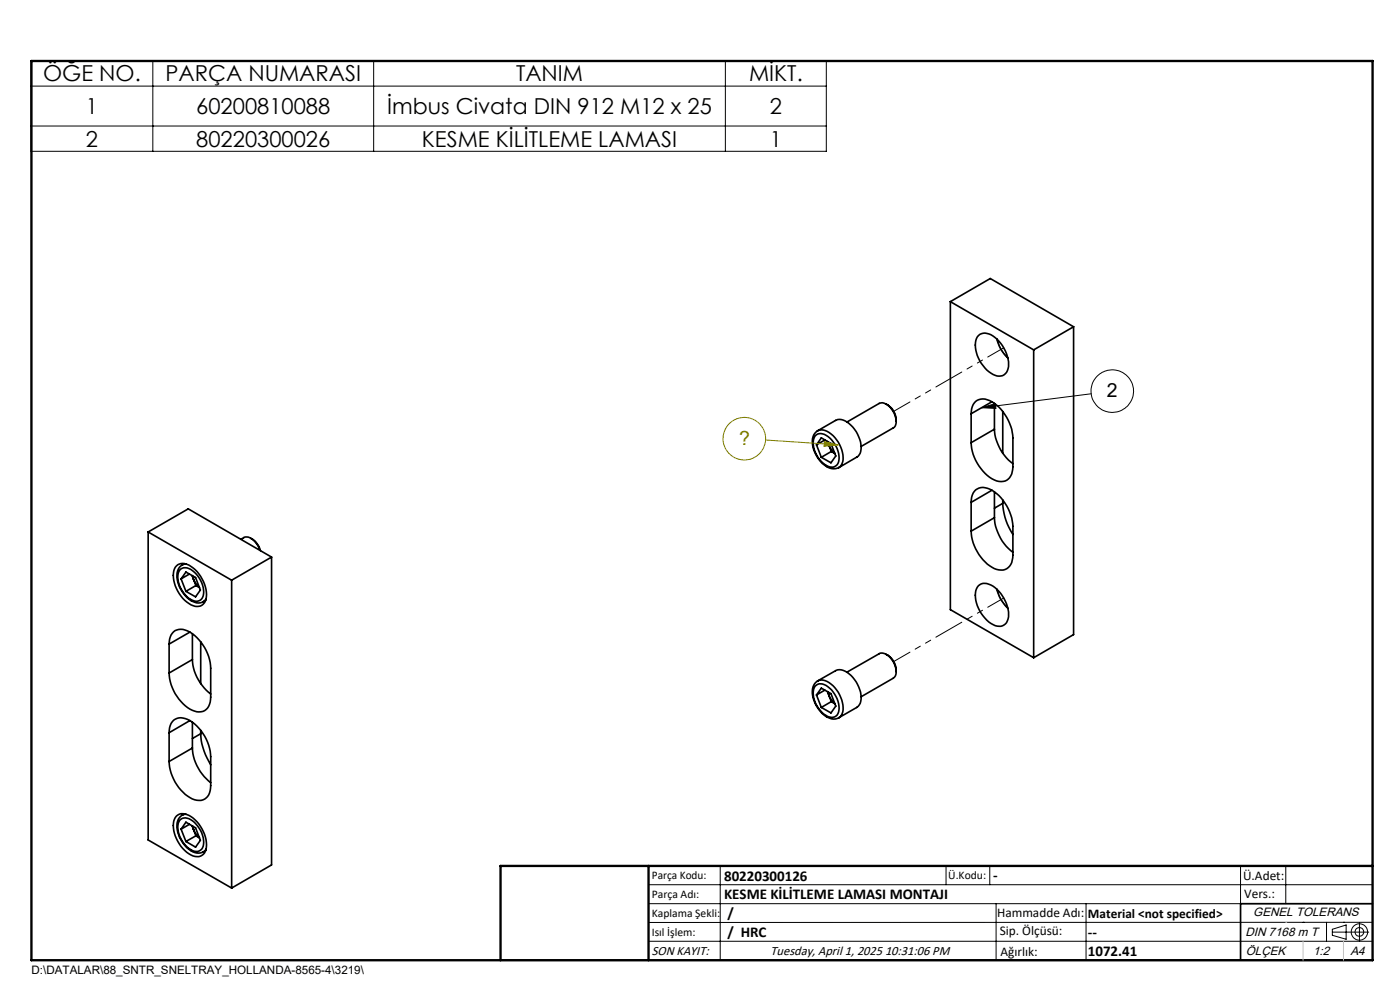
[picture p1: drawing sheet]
<svg xmlns="http://www.w3.org/2000/svg" width="297mm" height="210mm" viewBox="0 0 297 210" stroke-linecap="round" stroke-linejoin="round" font-family="sans-serif">
<g fill="none" stroke="#000" stroke-width=".35">
<path d="M201.6 64v65.3l17.7 10.2M201.6 64l17.7 10.2M201.6 64l8.5-4.9 17.7 10.2M207.6 71.2a2.52 2.52 0 0 1 3.5 .4 7.4 7.4 0 0 1 2.8 6.6 1.99 1.99 0 0 1-3.2 1.2 7.4 7.4 0 0 1-3.7-7.2zM211.5 71.9a8 8 0 0 0 2.3 4.1M219.3 74.2v65.3M227.8 69.3v65.3l-8.5 4.9M227.8 69.3l-8.5 4.9M172.9 92.5a1.92 1.92 0 0 1 2.7 .1 5.4 5.4 0 0 1 2.2 5.7 1.64 1.64 0 0 1-2.5 .4 5.5 5.5 0 0 1-2.5-5.9zM173.2 94.4l1-1.5 2.1 1.2 1 2.6-1 1.5-2.1-1.2M173.2 94.4l1 2.6M173.4 91.4a3.1 3.1 0 0 0-.9 3.6 6 6 0 0 0 4 4.4h.8l.6-.2"/>
<path d="M173.4 91.4l3.9-2.2a2.74 2.74 0 0 1 3.3 1 6.3 6.3 0 0 1 1.9 5.9l-.7 .9-3.9 2.2M173.4 91.4a2.58 2.58 0 0 1 2.9 .7 6.4 6.4 0 0 1 2.3 6.2l-.7 .9M175 93.3l-1.8 1.1M175.5 93.7l.4 .7M175.6 93.7l.3 .7M175.9 94.4l.6 1.2 .6 .6M175.9 94.4l.5 1.4M176.4 95.8l-2.2 1.2M176.4 95.8l.7 .4M179.7 89.5l6.8-3.9a2.54 2.54 0 0 1 2.9 1.6 3.3 3.3 0 0 1 .4 3.4l-7.1 4.1M188 85.7a4 4 0 0 1 2.1 3.7M206 87.8a2.65 2.65 0 0 1 3-3.1 8.8 8.8 0 0 1 5.7 7l.2 1.2v6.1a2.85 2.85 0 0 1-2.1 3.1 5.5 5.5 0 0 1-4.7-2.7 9.4 9.4 0 0 1-2.1-5.5"/>
<path d="M206 87.8v6.1M210.4 85.2l-4.4 2.6M211 91a9.9 9.9 0 0 0 3.9 7.3M211 91l-5 2.9M211 85.6v5.4M212.7 87.3v8.9M31.4 112.8v65.4l17.7 10.2M31.4 112.8l17.7 10.3M31.4 112.8l8.5-4.9 17.7 10.3M38.6 119.9a2.98 2.98 0 0 0-.9 3.6 5.6 5.6 0 0 0 4.4 4.4l1-.3M39.1 119.5l-.5 .3 .8-.2M51.1 114.4a1.94 1.94 0 0 1 2.9 .5l.6 .7 .5 1.1"/>
<path d="M53.2 114.2a3.8 3.8 0 0 1 2 2.6M57.6 118.2v65.3l-8.5 4.9M57.6 118.2l-8.5 4.9M206 106.6a2.61 2.61 0 0 1 3-3.1 8.2 8.2 0 0 1 5.4 5.7l.5 2.4v6.2a2.86 2.86 0 0 1-2.1 3.1 5.8 5.8 0 0 1-4.7-2.7 9.6 9.6 0 0 1-2.1-5.5M206 106.6v6.1M210.4 104l-4.4 2.6M211 109.8a10.1 10.1 0 0 0 3.9 7.3M211 104.3v5.5M211 109.8l-5 2.9M212.7 106.8a12.9 12.9 0 0 0 2.2 6.6M212.7 106.1v.7M212.7 106.8l-1.7 1"/>
<path d="M35.9 136.6a2.65 2.65 0 0 1 2.9-3.1 8.9 8.9 0 0 1 5.8 7l.1 7.4a2.61 2.61 0 0 1-3 3.1 8.9 8.9 0 0 1-5.7-7l-.1-1.2M35.9 136.6v6.2M37.4 120a2.51 2.51 0 0 1 3.6 .5 7 7 0 0 1 2.6 7 2.15 2.15 0 0 1-3.5 .5 7.4 7.4 0 0 1-3.2-6.9zM38.4 120.7a2.3 2.3 0 0 1 2.8 .7 5.2 5.2 0 0 1 1.8 5.3 1.64 1.64 0 0 1-2.5 .5 5.4 5.4 0 0 1-2.5-6zM38.4 122.8l1-1.5 2.1 1.2 1 2.7-1 1.4-2.1-1.2M38.4 122.8l1 2.6M40.2 121.8l-1.8 1M40.3 134.1l-4.4 2.5M40.7 122.1l.4 .8M40.8 139.9a9.7 9.7 0 0 0 3.9 7.3M40.8 139.9l-4.9 2.9M40.8 134.4v5.5"/>
<path d="M40.9 122.2l.2 .7M41.1 122.9l.6 1.1 .6 .6M41.1 122.9l.5 1.3M41.6 124.2l-2.2 1.2M41.6 124.2l.7 .4M42.6 136.2v8.8M43.6 127.3l-.5 .3M43.7 127.1l-.6 .5M49.1 123.1v65.3M188 138.8a3.9 3.9 0 0 1 2.1 3.7M207.6 124.2a2.87 2.87 0 0 1 3.9 .9 7.2 7.2 0 0 1 2.4 6.2 2 2 0 0 1-3.2 1.2 7.4 7.4 0 0 1-3.7-7.2zM211.5 125a7.7 7.7 0 0 0 2.3 4"/>
<path d="M35.9 155.4a2.61 2.61 0 0 1 2.9-3.1 8.3 8.3 0 0 1 5.5 5.8l.4 2.4v6.1a2.61 2.61 0 0 1-3 3.1 8.5 8.5 0 0 1-5.4-5.7l-.4-2.5M35.9 155.4v6.1M40.3 152.9l-4.4 2.5M40.8 158.7a9.9 9.9 0 0 0 3.9 7.3M40.8 153.2v5.5M40.8 158.7l-4.9 2.8M42.6 155.6a13.3 13.3 0 0 0 2.1 6.6M42.6 154.9v.7M42.6 155.6l-1.8 1.1M172.9 145.5a2.08 2.08 0 0 1 3.1 .5 5.2 5.2 0 0 1 1.8 5.4 1.77 1.77 0 0 1-2.9 .1 5.4 5.4 0 0 1-2.1-5.7zM173.2 147.4l1-1.4 2.1 1.1 1 2.7-1 1.4-2.1-1.1M173.2 147.4l1 2.7"/>
<path d="M173.4 144.5a2.98 2.98 0 0 0-.9 3.6 5.6 5.6 0 0 0 4.4 4.4l1-.2M173.4 144.5l3.9-2.2a2.53 2.53 0 0 1 2.8 .6 6.7 6.7 0 0 1 2.5 5.9l-.3 .7-.5 .6-3.9 2.2M173.4 144.5a2.58 2.58 0 0 1 2.9 .6 6.5 6.5 0 0 1 2.3 6.3l-.3 .6-.4 .3M175 146.4l-1.8 1M175.5 146.7l.4 .8M175.6 146.8l.3 .7M175.9 147.5l.6 1.2 .6 .6M175.9 147.5l.5 1.3M176.4 148.8l-2.2 1.3M176.4 148.8l.7 .5M179.7 142.6l6.8-3.9a2.16 2.16 0 0 1 2.6 1.1 3.4 3.4 0 0 1 .7 3.8l-7.1 4.2M37.4 173.1a2.61 2.61 0 0 1 3.6 .4 7 7 0 0 1 2.6 7 2.13 2.13 0 0 1-3.5 .6 7.5 7.5 0 0 1-3.2-6.9z"/>
<path d="M38.1 174a1.92 1.92 0 0 1 2.8 .1 5.4 5.4 0 0 1 2.1 5.7 1.61 1.61 0 0 1-2.5 .4 5.4 5.4 0 0 1-2.5-5.9zM38.4 175.9l1-1.5 2.1 1.2 1 2.7-1 1.4-2.1-1.2M38.4 175.9l1 2.6M38.6 172.9a3.1 3.1 0 0 0-.9 3.7 6 6 0 0 0 4 4.3h.8l.6-.2M39.1 172.6l-.5 .3M39.4 172.7l-.8 .2M40.2 174.9l-1.8 1M40.7 175.2l.4 .8M40.9 175.2l.2 .8M41.1 176l.4 .8 .8 .9M41.1 176l.5 1.3M41.6 177.3l-2.2 1.2"/>
<path d="M41.6 177.3l.7 .4M43.6 180.4l-.5 .3M43.7 180.1l-.6 .6M291.2 191.7h-28v12M106.2 203.7h185"/>
</g>
<path d="M211.5 71.9a8.3 8.3 0 0 0 2.3 4.1M211.5 125a8.3 8.3 0 0 0 2.3 4" fill="none" stroke="#000" stroke-width=".21" stroke-dasharray="6.3 1.3 1.3 1.3 1.3 1.3"/>
<path d="M189.6 87.2l23.4-13.4M189.6 140.3l23.4-13.5" fill="none" stroke="#000" stroke-width=".21" stroke-dasharray="6.3 1.3 1.3 1.3 1.3 1.3" stroke-dashoffset="2.4"/>
<g fill="none" stroke="#000" stroke-width=".21">
<path d="M6.6 12.9h168.7v19.2h-168.7zM6.6 18.3h168.7M32.4 12.9v19.2M79.3 12.9v19.2M153.9 12.9v19.2M6.6 26.7h168.7M208.2 86.5l2.9-.9 .2 1zM231.5 83.5l-23.3 3M137.6 187.7h153.6M137.6 191.7h153.6M137.6 199.7h153.6M152.8 183.7v20"/>
<path d="M200.7 183.7v4M210 183.7v4M211.3 191.7v12M230.4 191.7v12M263.2 183.7v20M272.8 183.7v8M276.4 195.6h.1M281.4 195.6v4.1M282.6 197.7h7.8M282.6 197.1l3-.9v3l-3-.8zM285 195.6h.1M288.4 195.8v3.8"/>
<path d="M291.2 195.6l-153.6 .1"/>
<circle cx="235.9" cy="83" r="4.5"/>
<circle cx="288.4" cy="197.7" r="1.74"/>
<circle cx="288.4" cy="197.7" r=".93"/>
</g>
<g fill="none" stroke="#808000" stroke-width=".21">
<path d="M162.4 93.3l15.4 1.1M174.9 93.7l2.9 .7-3 .3z"/>
<circle cx="157.9" cy="93.1" r="4.5"/>
</g>
<path d="M6.7 12.9h284.5v190.8h-284.5zM137.6 183.7v20M291.2 183.7h-185v20" fill="none" stroke="#000" stroke-width=".5"/>
<path d="M272.8 195.6h.1M276.4 199.7v4M285 199.7v4" fill="none" stroke="#c0c0c0" stroke-width=".21"/>
<path d="M208.2 86.5l2.9-.9 .2 1z" fill="#000"/>
<path d="M174.9 93.7l2.9 .7-3 .3z" fill="#808000"/>
<g font-size="4.7">
<text x="9.1" y="17.3">ÖĞE NO.</text>
<text x="35.1" y="17.3">PARÇA NUMARASI</text>
<text x="109.5" y="17.3">TANIM</text>
<text x="158.9" y="17.3">MİKT.</text>
<text x="18.2" y="24.2">1</text>
<text x="41.6" y="24.2">60200810088</text>
<text x="82.1" y="24.2">İmbus Civata DIN 912 M12 x 25</text>
<text x="163.3" y="24.2">2</text>
<text x="18.2" y="31.1">2</text>
<text x="41.6" y="31.1">80220300026</text>
<text x="89.5" y="31.1">KESME KİLİTLEME LAMASI</text>
<text x="163.3" y="31.1">1</text>
</g>
<text font-size="4.1" x="234.8" y="84.2">2</text>
<text font-size="4.1" fill="#808000" x="156.8" y="94.3">?</text>
<g font-size="3.2">
<text x="153.6" y="190.8">KESME KİLİTLEME LAMASI MONTAJI</text>
<text x="153.6" y="186.8">80220300126</text>
<text x="210.7" y="186.6">-</text>
<text x="154.3" y="194.8">/</text>
<text x="154.3" y="198.8">/ HRC</text>
<text x="230.8" y="198.7">--</text>
<text x="230.8" y="202.8">1072.41</text>
</g>
<g font-size="2.8">
<text x="263.7" y="186.7">Ü.Adet:</text>
<text x="263.9" y="190.5">Vers.:</text>
<text x="211.5" y="194.5">Hammadde Adı:</text>
<text x="230.8" y="194.7">Material &lt;not specified&gt;</text>
<text x="138.3" y="202.6">SON KAYIT:</text>
<text x="163.5" y="202.6">Tuesday, April 1, 2025 10:31:06 PM</text>
<text x="212.1" y="198.4">Sip. Ölçüsü:</text>
<text x="212.2" y="202.7">Ağırlık:</text>
</g>
<g font-size="2.6">
<text x="265.9" y="194.4">GENEL TOLERANS</text>
<text x="264.2" y="198.5">DIN 7168 m T</text>
<text x="264.3" y="202.6">ÖLÇEK</text>
<text x="278.5" y="202.6">1:2</text>
<text x="286.5" y="202.6">A4</text>
</g>
<g font-size="2.5">
<text x="138.3" y="186.4">Parça Kodu:</text>
<text x="138.3" y="190.5">Parça Adı:</text>
<text x="201.2" y="186.5">Ü.Kodu:</text>
<text x="138.3" y="194.5">Kaplama Şekli:</text>
<text x="138.3" y="198.6">Isıl İşlem:</text>
<text x="6.7" y="206.7">D:\DATALAR\88_SNTR_SNELTRAY_HOLLANDA-8565-4\3219\</text>
</g>
</svg>
